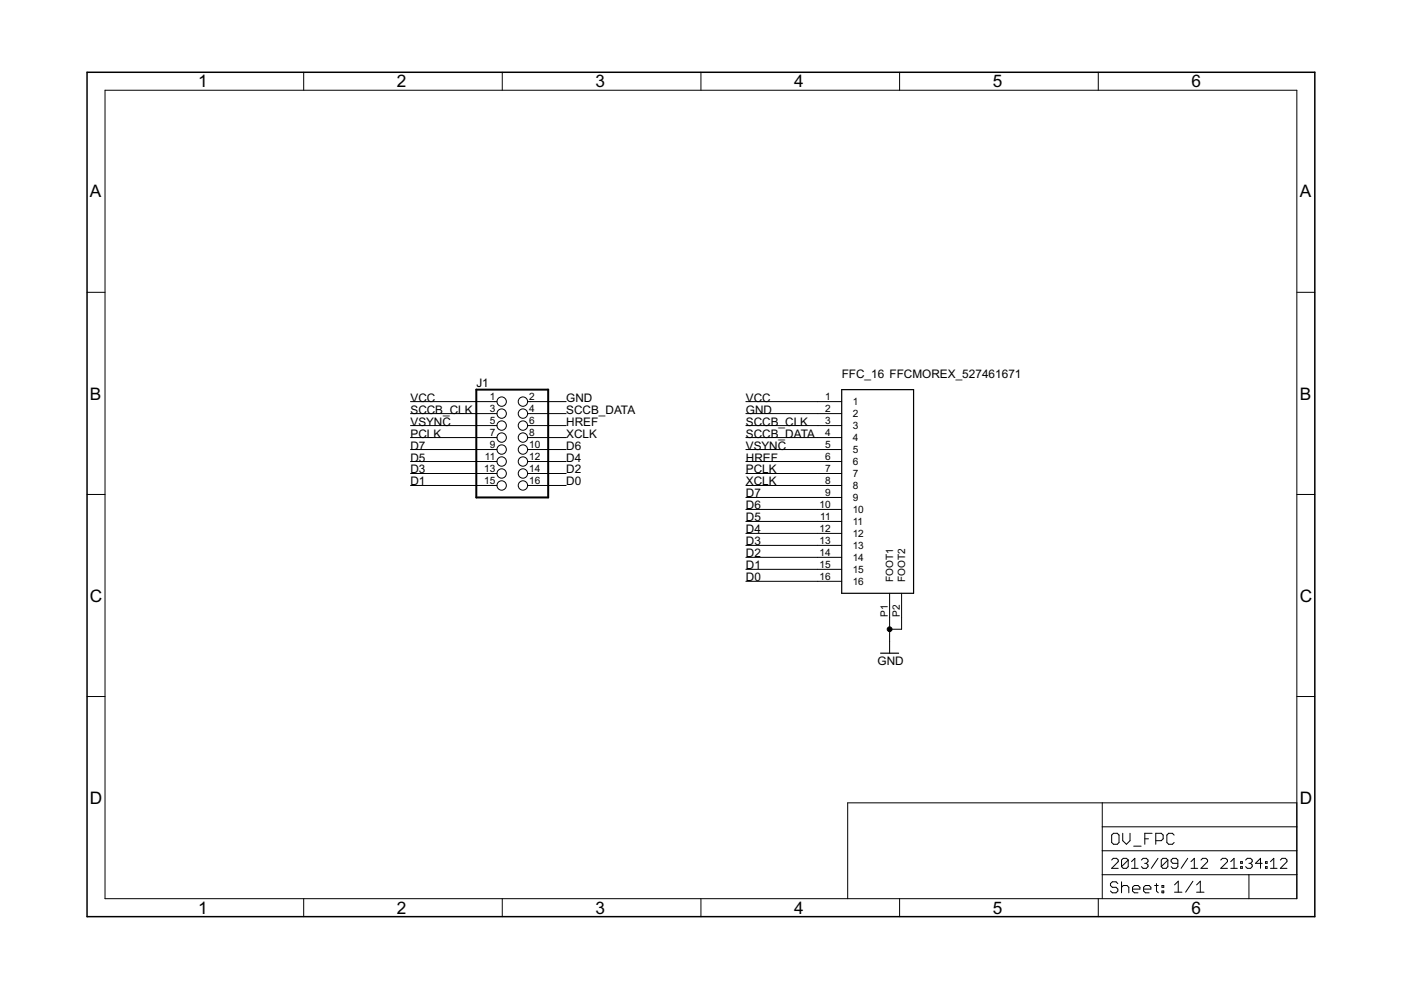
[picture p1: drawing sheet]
<svg xmlns="http://www.w3.org/2000/svg" width="297mm" height="210mm" viewBox="0 0 297 210" stroke-linecap="round" stroke-linejoin="round" font-family="sans-serif">
<g fill="#000" stroke="#000" stroke-width=".21">
<path d="M22.3 19.1v171.4zM64.4 15.3v3.8zM106.5 15.3v3.8zM148.6 15.3v3.8zM190.7 15.3v3.8zM232.9 15.3v3.8zM22.3 19.1h252.7zM18.5 62h3.8zM275 62h3.8zM104.8 85.2h.6zM104.8 87.7h.6zM104.8 90.2h.6z"/>
<path d="M104.8 92.8h.6zM104.8 95.3h.6zM104.8 97.9h.6zM87 87.7h17.8zM87 90.2h17.8zM87 95.3h17.8zM87 97.9h17.8zM87 92.8h17.8zM87 85.2h17.8zM111.9 85.2h.5zM111.9 87.7h.5zM111.9 90.2h.5z"/>
<path d="M111.9 92.8h.5zM111.9 95.3h.5zM111.9 97.9h.5zM112.4 87.7h7.6zM112.4 90.2h7.6zM112.4 95.3h7.6zM112.4 97.9h7.6zM112.4 85.2h7.6zM112.4 92.8h7.6zM173.4 85.2h5.1zM173.4 87.7h5.1zM173.4 90.2h5.1z"/>
<path d="M173.4 92.8h5.1zM173.4 95.3h5.1zM173.4 97.9h5.1zM158.1 92.8h15.3zM158.1 90.2h15.3zM158.1 95.3h15.3zM158.1 97.9h15.3zM158.1 87.7h15.3zM158.1 85.2h15.3zM18.5 104.8h3.8zM104.8 100.4h.6zM104.8 102.9h.6z"/>
<path d="M87 100.4h17.8zM87 102.9h17.8zM111.9 100.4h.5zM111.9 102.9h.5zM112.4 102.9h7.6zM112.4 100.4h7.6zM173.4 100.4h5.1zM173.4 102.9h5.1zM173.4 105.5h5.1zM173.4 108h5.1zM173.4 110.6h5.1zM173.4 113.1h5.1z"/>
<path d="M173.4 115.6h5.1zM173.4 118.2h5.1zM158.1 105.5h15.3zM158.1 108h15.3zM158.1 110.6h15.3zM158.1 113.1h15.3zM158.1 115.6h15.3zM158.1 100.4h15.3zM158.1 118.2h15.3zM158.1 102.9h15.3zM275 104.8h3.8zM173.4 120.7h5.1z"/>
<path d="M173.4 123.3h5.1zM158.1 123.3h15.3zM158.1 120.7h15.3zM188.6 125.8v5.1zM188.6 136v2.5zM188.6 130.9v2.5zM188.6 133.4v2.6zM191.2 125.8v5.1zM191.2 130.9v2.5zM188.6 133.4h2.6zM18.5 147.7h3.8zM275 147.7h3.8z"/>
<path d="M179.7 170.2h54zM233.7 170.2h41.3zM233.7 175.3h41.3zM233.7 170.2v5.1zM235.7 177.1v1.5zM235.7 178.6l.4 .4zM235.7 177.1l.4-.4zM236.1 179h.8zM236.1 176.7h.8zM236.9 179l.4-.4zM237.3 177.1v1.5zM236.9 176.7l.4 .4z"/>
<path d="M238 176.7v1.5zM238 178.2l.8 .8zM238.8 179l.8-.8zM239.6 176.7v1.5zM240.4 179.4h1.5zM242.7 176.7v2.3zM242.7 176.7h1.6zM242.7 177.8h.8zM245 176.7v2.3zM245 176.7h1.2zM246.2 176.7l.4 .4zM245 178.2h1.2z"/>
<path d="M246.6 177.1v.7zM246.6 177.8l-.4 .4zM247.4 177.1v1.5zM247.4 178.6l.4 .4zM247.8 176.7l-.4 .4zM247.8 179h.8zM247.8 176.7h.8zM248.6 179l.3-.4zM248.6 176.7l.3 .4zM275 170.2v5.1zM22.3 190.5h252.7zM64.4 190.5v3.9z"/>
<path d="M106.5 190.5v3.9zM148.6 190.5v3.9zM179.7 170.2v20.3zM190.7 190.5v3.9zM232.9 190.5v3.9zM233.7 185.5v5zM233.7 180.4v5.1zM233.7 180.4h41.3zM233.7 175.3v5.1zM235.4 187.3v.4zM235.4 187.7l.4 .4zM237.1 182.7l-1.4 1.4z"/>
<path d="M235.4 187.3l.4-.3zM235.8 188.1h.8zM235.4 188.9l.4 .4zM236 182l-.3 .4zM235.8 187h.8zM236.6 188.1l.4 .4zM235.8 189.3h.8zM236 182h.7zM236.6 187l.4 .3zM237 188.5v.4zM236.6 189.3l.4-.4zM235.7 184.1h1.4z"/>
<path d="M237.1 182.4v.3zM236.7 182l.4 .4zM237.8 182.4v1.3zM237.8 182.4l.3-.4zM237.8 183.7l1.4-1.3zM237.8 187v2.3zM238.2 187.7l-.4 .4zM238.1 182h.7zM237.8 183.7l.3 .4zM238.2 187.7h.8zM238.8 182l.4 .4zM238.1 184.1h.7z"/>
<path d="M239 187.7l.3 .4zM239.2 182.4v1.3zM239.2 183.7l-.4 .4zM239.3 188.1v1.2zM239.9 182.7l.7-.7zM239.9 184.1h1.4zM240.1 188.1v.8zM240.1 188.1l.4-.4zM240.1 188.9l.4 .4zM240.5 187.7h.8zM240.6 182v2.1zM240.5 189.3h.8z"/>
<path d="M241.3 187.7l.4 .4zM241.7 188.1v.4zM240.1 188.5h1.6zM242 182.4l.4-.4zM242.4 182h.7zM242 183.7l.4 .4zM242.5 188.1v.8zM242.8 187.7l-.3 .4zM242.5 188.9l.3 .4zM242.8 187.7h.8zM243.1 182l.3 .4zM242.7 183h.4z"/>
<path d="M243.1 183l.3 .4zM242.4 184.1h.7zM243.4 182.4v.3zM243.4 182.7l-.3 .3zM243.4 183.4v.3zM243.4 183.7l-.3 .4zM242.8 189.3h.8zM243.6 187.7l.4 .4zM244 188.1v.4zM242.5 188.5h1.5zM245.5 182l-1.4 2.1zM244.8 187.7h.8z"/>
<path d="M245.2 187.3v1.6zM245.2 188.9l.4 .4zM246.2 182.4v1.3zM246.5 182l-.3 .4zM247.6 182.4l-1.4 1.3zM246.4 187.7h.3zM246.4 187.7v.4zM246.4 188.9h.3zM246.4 188.9v.4zM246.5 182h.8zM246.2 183.7l.3 .4zM246.7 187.7v.4z"/>
<path d="M246.4 188.1h.3zM246.7 188.9v.4zM246.4 189.3h.3zM247.3 182l.3 .4zM246.5 184.1h.8zM247.6 182.4v1.3zM247.6 183.7l-.3 .4zM248.3 183.7l.4 .4zM248.3 182.4v.3zM248.3 182.7l.4 .3zM248.7 184.1h.7zM248.7 182l-.4 .4z"/>
<path d="M248.7 183h1zM249 187.6l.8-.8zM249 189.2h1.6zM249.4 184.1l.3-.4zM248.7 182h.7zM249.7 182.4v1.3zM249.4 182l.3 .4zM249.8 186.8v2.4zM251.8 182l-1.4 2.1zM252.9 186.8l-1.5 2.4zM252.5 182.7l.7-.7zM252.5 184.1h1.4z"/>
<path d="M253.2 182v2.1zM253.7 187.6l.8-.8zM253.7 189.2h1.6zM254.5 186.8v2.4zM256 182.7l-1.4 1.4zM255 182l-.4 .4zM255 182h.7zM254.6 184.1h1.4zM256 182.4v.3zM255.7 182l.3 .4zM258.8 184.1l1.4-1.4zM259.2 182l-.4 .4z"/>
<path d="M259.2 182h.7zM258.8 184.1h1.4zM260.2 182.4v.3zM259.9 182l.3 .4zM260.9 182.7l.7-.7zM260.9 184.1h1.4zM261.6 182v2.1zM263 182.7h.4zM263 182.7v.3zM263 183.7h.4zM263 183.7v.4zM263.4 182.7v.3z"/>
<path d="M263 183h.4zM263.4 183.7v.4zM263 184.1h.4zM264.1 182.4l.4-.4zM264.5 182h.7zM264.1 183.7l.4 .4zM264.8 185.5v5zM264.8 185.5h10.2zM233.7 185.5h31.1zM265.2 182l.3 .4zM264.8 183h.4zM265.2 183l.3 .4z"/>
<path d="M264.5 184.1h.7zM265.5 182.4v.3zM265.5 182.7l-.3 .3zM265.5 183.4v.3zM265.5 183.7l-.3 .4zM266.2 183h1.4zM267.3 182v2.1zM266.2 183l1.1-1zM268.3 182.7h.3zM268.3 182.7v.3zM268.3 183.7h.3zM268.3 183.7v.4z"/>
<path d="M268.6 182.7v.3zM268.3 183h.3zM268.6 183.7v.4zM268.3 184.1h.3zM269.4 182.7l.7-.7zM269.4 184.1h1.4zM270.1 182v2.1zM272.9 182.7l-1.4 1.4zM271.8 182l-.3 .4zM271.8 182h.7zM271.5 184.1h1.4zM272.9 182.4v.3z"/>
<path d="M272.5 182l.4 .4zM275 185.5v5zM275 180.4v5.1zM275 175.3v5.1zM275 19.1v171.4z"/>
<circle cx="188.6" cy="133.4" r=".51"/>
</g>
<path d="M178.5 82.6v43.2zM178.5 82.6h15.2zM178.5 125.8h15.2zM186.7 138.5h3.8zM193.7 82.6v43.2z" fill="#000" stroke="#000" stroke-width=".25"/>
<path d="M18.5 15.3v179.1zM18.5 15.3h260.3zM18.5 194.4h260.3zM278.8 15.3v179.1z" fill="#000" stroke="#000" stroke-width=".32"/>
<g fill="none" stroke="#000" stroke-width=".21">
<circle cx="106.4" cy="95.3" r=".99"/>
<circle cx="106.4" cy="87.7" r=".99"/>
<circle cx="106.4" cy="92.8" r=".99"/>
<circle cx="106.4" cy="90.2" r=".99"/>
<circle cx="106.4" cy="97.9" r=".99"/>
<circle cx="106.4" cy="85.2" r=".99"/>
<circle cx="110.9" cy="87.7" r=".99"/>
<circle cx="110.9" cy="97.9" r=".99"/>
<circle cx="110.9" cy="95.3" r=".99"/>
<circle cx="110.9" cy="92.8" r=".99"/>
<circle cx="110.9" cy="90.2" r=".99"/>
<circle cx="110.9" cy="85.2" r=".99"/>
<circle cx="106.4" cy="100.4" r=".99"/>
<circle cx="106.4" cy="102.9" r=".99"/>
<circle cx="110.9" cy="102.9" r=".99"/>
<circle cx="110.9" cy="100.4" r=".99"/>
</g>
<path d="M101 82.6v22.9zM101 82.6h15.2zM101 105.5h15.2zM116.2 82.6v22.9z" fill="#000" stroke="#000" stroke-width=".42"/>
<g font-size="4.1">
<text x="42" y="18.5">1</text>
<text x="84.1" y="18.5">2</text>
<text x="126.3" y="18.5">3</text>
<text x="168.4" y="18.5">4</text>
<text x="210.5" y="18.5">5</text>
<text x="252.6" y="18.5">6</text>
<text x="19.1" y="41.9">A</text>
<text x="275.6" y="41.9">A</text>
<text x="19.1" y="84.7">B</text>
<text x="275.6" y="84.7">B</text>
<text x="19.1" y="127.6">C</text>
<text x="275.6" y="127.6">C</text>
<text x="19.1" y="170.4">D</text>
<text x="275.6" y="170.4">D</text>
<text x="42" y="193.8">1</text>
<text x="84.1" y="193.8">2</text>
<text x="126.3" y="193.8">3</text>
<text x="168.4" y="193.8">4</text>
<text x="210.5" y="193.8">5</text>
<text x="252.6" y="193.8">6</text>
</g>
<g font-size="2.8">
<text x="101" y="82">J1</text>
<text x="178.5" y="80.1">FFC_16 FFCMOREX_527461671</text>
<text x="87" y="87.7">SCCB_CLK</text>
<text x="87" y="85.2">VCC</text>
<text x="120" y="87.7">SCCB_DATA</text>
<text x="120" y="85.2">GND</text>
<text x="158.1" y="87.7">GND</text>
<text x="158.1" y="85.2">VCC</text>
<text x="87" y="90.2">VSYNC</text>
<text x="87" y="95.3">D7</text>
<text x="87" y="92.8">PCLK</text>
<text x="120" y="90.2">HREF</text>
<text x="120" y="95.3">D6</text>
<text x="120" y="92.8">XCLK</text>
<text x="158.1" y="92.8">SCCB_DATA</text>
<text x="158.1" y="90.2">SCCB_CLK</text>
<text x="158.1" y="95.3">VSYNC</text>
<text x="87" y="97.9">D5</text>
<text x="87" y="100.4">D3</text>
<text x="120" y="97.9">D4</text>
<text x="120" y="100.4">D2</text>
<text x="158.1" y="97.9">HREF</text>
<text x="158.1" y="100.4">PCLK</text>
<text x="87" y="102.9">D1</text>
<text x="120" y="102.9">D0</text>
<text x="158.1" y="105.5">D7</text>
<text x="158.1" y="102.9">XCLK</text>
<text x="158.1" y="108">D6</text>
<text x="158.1" y="110.5">D5</text>
<text x="158.1" y="113.1">D4</text>
<text x="158.1" y="115.6">D3</text>
<text x="158.1" y="118.2">D2</text>
<text x="158.1" y="123.2">D0</text>
<text x="158.1" y="120.7">D1</text>
<text x="186.1" y="141">GND</text>
</g>
<g font-size="2.4">
<text x="103.8" y="84.8">1</text>
<text x="103.8" y="87.3">3</text>
<text x="103.8" y="89.9">5</text>
<text x="112.2" y="84.8">2</text>
<text x="112.2" y="87.3">4</text>
<text x="112.2" y="89.9">6</text>
<text x="174.9" y="84.8">1</text>
<text x="174.9" y="87.3">2</text>
<text x="174.9" y="89.9">3</text>
<text x="180.8" y="85.9">1</text>
<text x="180.8" y="88.5">2</text>
<text x="103.8" y="92.4">7</text>
<text x="103.8" y="95">9</text>
<text x="112.2" y="92.4">8</text>
<text x="112.2" y="95">10</text>
<text x="174.9" y="92.4">4</text>
<text x="174.9" y="95">5</text>
<text x="180.8" y="91">3</text>
<text x="180.8" y="93.5">4</text>
<text x="102.6" y="100">13</text>
<text x="102.8" y="97.5">11</text>
<text x="112.2" y="97.5">12</text>
<text x="112.2" y="100">14</text>
<text x="174.9" y="97.5">6</text>
<text x="174.9" y="100">7</text>
<text x="180.8" y="96.1">5</text>
<text x="180.8" y="98.6">6</text>
<text x="180.8" y="101.2">7</text>
<text x="102.6" y="102.6">15</text>
<text x="112.2" y="102.6">16</text>
<text x="173.7" y="107.7">10</text>
<text x="174.9" y="102.6">8</text>
<text x="174.9" y="105.1">9</text>
<text x="180.8" y="103.7">8</text>
<text x="180.8" y="106.2">9</text>
<text x="173.7" y="112.7">12</text>
<text x="173.9" y="110.2">11</text>
<text x="180.8" y="108.8">10</text>
<text x="180.8" y="111.3">11</text>
<text x="180.8" y="113.9">12</text>
<text x="173.7" y="115.3">13</text>
<text x="173.7" y="117.8">14</text>
<text x="180.8" y="116.4">13</text>
<text x="180.8" y="118.9">14</text>
<text x="173.7" y="120.4">15</text>
<text x="173.7" y="122.9">16</text>
<text x="180.8" y="121.5">15</text>
<text x="180.8" y="124">16</text>
<text x="189.4" y="123.5" transform="rotate(-90 189.4 123.5)">FOOT1</text>
<text x="191.9" y="123.5" transform="rotate(-90 191.9 123.5)">FOOT2</text>
<text x="188.3" y="130.7" transform="rotate(-90 188.3 130.7)">P1</text>
<text x="190.8" y="130.7" transform="rotate(-90 190.8 130.7)">P2</text>
</g>
</svg>
